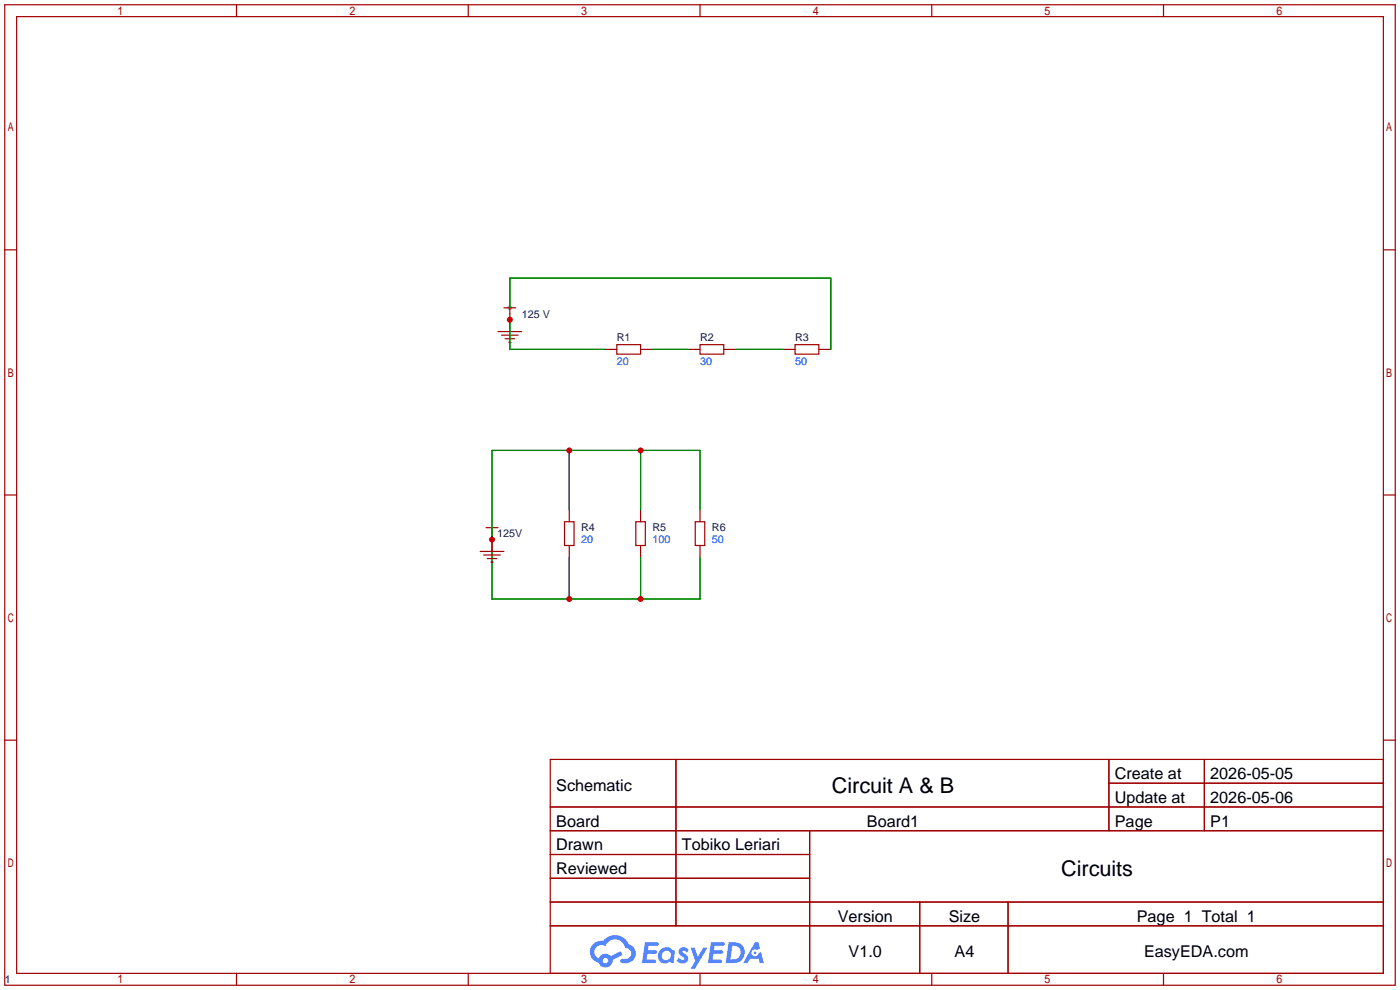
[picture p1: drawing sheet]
<svg xmlns="http://www.w3.org/2000/svg" width="299mm" height="212mm" viewBox="0 0 299 212" stroke-linecap="round" stroke-linejoin="round" font-family="sans-serif">
<circle cx="109" cy="65.8" r=".51" fill="#999"/>
<g fill="none" stroke="#a10000" stroke-width=".25">
<path d="M1 1h297.2v209.6h-297.2zM3.6 3.6h292.1v204.4h-292.1zM50.5 1v2.6M100.1 1v2.6M149.6 1v2.6M199.1 1v2.6M248.7 1v2.6M1 53.4h2.6M295.7 53.4h2.5M1 105.8h2.6M295.7 105.8h2.5M1 158.2h2.6"/>
<path d="M295.7 158.2h2.5M117.6 162.3h178.1v45.7h-178.1zM117.6 172.5h178.1M117.6 177.5h178.1M144.5 162.3v35.6M173 177.5v30.5M237 162.3v15.2M237 167.4h58.7M257.4 162.3v15.2M117.6 182.6h55.4M117.6 192.8h178.1M117.6 187.7h55.4"/>
<path d="M117.6 197.9h178.1M196.6 192.8v15.2M215.4 192.8v15.2M50.5 208v2.6M100.1 208v2.6M149.6 208v2.6M199.1 208v2.6M248.7 208v2.6"/>
</g>
<g fill="#5487ff">
<path d="M145.3 202.7a1.3 1.3 0 0 1 1.9 .3l-.4 .6a.54 .54 0 0 0-.9-.2l.1 .2a1.34 1.34 0 0 1 .9 1.8 1.47 1.47 0 0 1-2.3-.1l.5-.6 .8 .5a.31 .31 0 0 0 .4-.3 .31 .31 0 0 0-.3-.4 1.12 1.12 0 0 1-.7-1.8z"/>
<path d="M147.6 202.5h.9l.6 2 1.2-2h.9l-2.7 4.6h-.9l1-1.7z"/>
<path d="M137.8 201.4h1.7a1.31 1.31 0 0 1 1.2 .2 .4 .4 0 0 1-.3 .5l-1.8 .1-.1 .9h1.6a.4 .4 0 0 1 .4 .4 .4 .4 0 0 1-.5 .4h-1.6l-.2 1.2h1.4a.46 .46 0 0 1 .5 0 .46 .46 0 0 1 .1 .5l-.4 .2h-2.6z"/>
<path d="M151.9 201.4h1.7a1.32 1.32 0 0 1 1.2 .2 .39 .39 0 0 1-.3 .5l-1.8 .1-.1 .9h1.6a.4 .4 0 0 1 .4 .4 .4 .4 0 0 1-.4 .4h-1.7l-.2 1.2h1.4a.46 .46 0 0 1 .5 0 .46 .46 0 0 1 .1 .5l-.4 .2h-2.6z"/>
<path d="M161.3 201.4h.8l.3 1.3-.6 .4a.75 .75 0 0 0-1.1 .3 .75 .75 0 0 0 .5 1 .75 .75 0 0 0 .9-.7l.5-.2 .6 2.3h-.8l-.3-.9h-1.8l-.5 .9h-1z"/>
<path d="M155.7 201.4l-.6 4.4h1.5a2.27 2.27 0 0 0 2.6-2.2 2.27 2.27 0 0 0-2.7-2.2zM156.5 202.1a1.5 1.5 0 0 1 1.8 1.6 1.5 1.5 0 0 1-1.9 1.4h-.3z"/>
<path d="M141.2 203a1.6 1.6 0 0 0-.3 2.3 1.6 1.6 0 0 0 2.3 .2l.7 .3 .3-2.4-.1-.3-.5-.1a1.58 1.58 0 0 0-2.4 0zM141.8 203.5a.98 .98 0 0 1 1.6 .4 .98 .98 0 0 1-1.1 1.3 .94 .94 0 0 1-.9-.7 .94 .94 0 0 1 .4-1z"/>
<path d="M126.8 201.8a2.37 2.37 0 0 0 1.1 4 1.54 1.54 0 0 0 1.8 1 1.54 1.54 0 0 0 1.2-1.6l2.2-1.1-.5-.8-2 1a1.57 1.57 0 0 0-2.7 .5 1.5 1.5 0 0 1-.7-2.1 1.5 1.5 0 0 1 2.2-.5 2.23 2.23 0 0 1 2.3-1.4 2.23 2.23 0 0 1 2 1.8 1.16 1.16 0 0 1 1.2 1.1 1.16 1.16 0 0 1-1.1 1.2h-.7a.47 .47 0 0 0-.5 .4 .47 .47 0 0 0 .4 .5 2.17 2.17 0 0 0 2.5-.9 2.17 2.17 0 0 0-.3-2.7l-.8-.4a3.2 3.2 0 0 0-5.5-.7l-1.1 .1zM128.8 205.3a.6 .6 0 0 1 1.2 0 .6 .6 0 0 1-1.2 0z"/>
<circle cx="161.4" cy="203.6" r=".28"/>
</g>
<g fill="none" stroke="#a10000" stroke-width=".25">
<path d="M106.4 70.9h5.1M107.2 71.6h3.5M107.7 65.8h2.5M107.9 72.4h2.1M108.7 73.2h.5M109 65.8v5.1M129.3 74.7h2.5M131.8 73.7h5.1v2h-5.1zM136.9 74.7h2.5M147.1 74.7h2.5M149.6 73.7h5.1v2h-5.1zM154.7 74.7h2.5"/>
<path d="M167.4 74.7h2.5M169.9 73.7h5.1v2h-5.1zM175 74.7h2.5M102.6 117.9h5.1M103.4 118.6h3.5M103.9 112.8h2.5M104.1 119.4h2.1M105.2 112.8v5.1M120.6 111.5h2.1v5.1h-2.1zM121.7 109v2.5M121.7 116.6v2.5M135.9 111.5h2v5.1h-2z"/>
<path d="M136.9 109v2.5M136.9 116.6v2.5M148.6 111.5h2v5.1h-2zM149.6 109v2.5M149.6 116.6v2.5M104.9 120.1h.5"/>
</g>
<path d="M109 68.3v6.4h20.3M109 65.8v-6.4h68.5v15.3M139.4 74.7h7.7M157.2 74.7h10.2M121.7 96.3v12.7M136.9 96.3v12.7M121.7 119.1v8.9M136.9 119.1v8.9M149.6 109v-12.7h-44.4v31.7h44.4v-8.9" fill="none" stroke="#008700" stroke-width=".25"/>
<g fill="#c00">
<circle cx="121.7" cy="96.3" r=".63"/>
<circle cx="136.9" cy="96.3" r=".63"/>
<circle cx="105.2" cy="115.3" r=".63"/>
<circle cx="121.7" cy="128" r=".63"/>
<circle cx="136.9" cy="128" r=".63"/>
<circle cx="109" cy="68.3" r=".63"/>
</g>
<g font-size="4.6">
<text x="177.8" y="169.4">Circuit A &amp; B</text>
<text x="226.8" y="187.2">Circuits</text>
</g>
<g font-size="3.5">
<text x="238.3" y="166.5">Create at</text>
<text x="258.7" y="166.5">2026-05-05</text>
<text x="118.9" y="169.1">Schematic</text>
<text x="238.3" y="171.6">Update at</text>
<text x="258.7" y="171.6">2026-05-06</text>
<text x="118.9" y="176.7">Board</text>
<text x="185.3" y="176.7">Board1</text>
<text x="238.3" y="176.7">Page</text>
<text x="258.7" y="176.7">P1</text>
<text x="118.9" y="181.8">Drawn</text>
<text x="145.7" y="181.8">Tobiko Leriari</text>
<text x="118.9" y="186.8">Reviewed</text>
<text x="179.1" y="197">Version</text>
<text x="202.8" y="197">Size</text>
<text x="243" y="197">Page 1 Total 1</text>
<text x="181.4" y="204.6">V1.0</text>
<text x="204" y="204.6">A4</text>
<text x="244.5" y="204.6">EasyEDA.com</text>
</g>
<g font-size="2.3" fill="#000080">
<text x="111.5" y="67.9">125 V</text>
<text x="131.8" y="72.9">R1</text>
<text x="149.6" y="72.9">R2</text>
<text x="169.9" y="72.9">R3</text>
<text x="124.2" y="113.6">R4</text>
<text x="139.4" y="113.6">R5</text>
<text x="152.1" y="113.6">R6</text>
<text x="106.3" y="114.9">125V</text>
<text x="1" y="210.1">1</text>
</g>
<g font-size="2.3" fill="#00f">
<text x="131.8" y="78">20</text>
<text x="149.6" y="78">30</text>
<text x="169.9" y="78">50</text>
<text x="124.2" y="116.1">20</text>
<text x="139.4" y="116.1">100</text>
<text x="152.1" y="116.1">50</text>
</g>
</svg>
